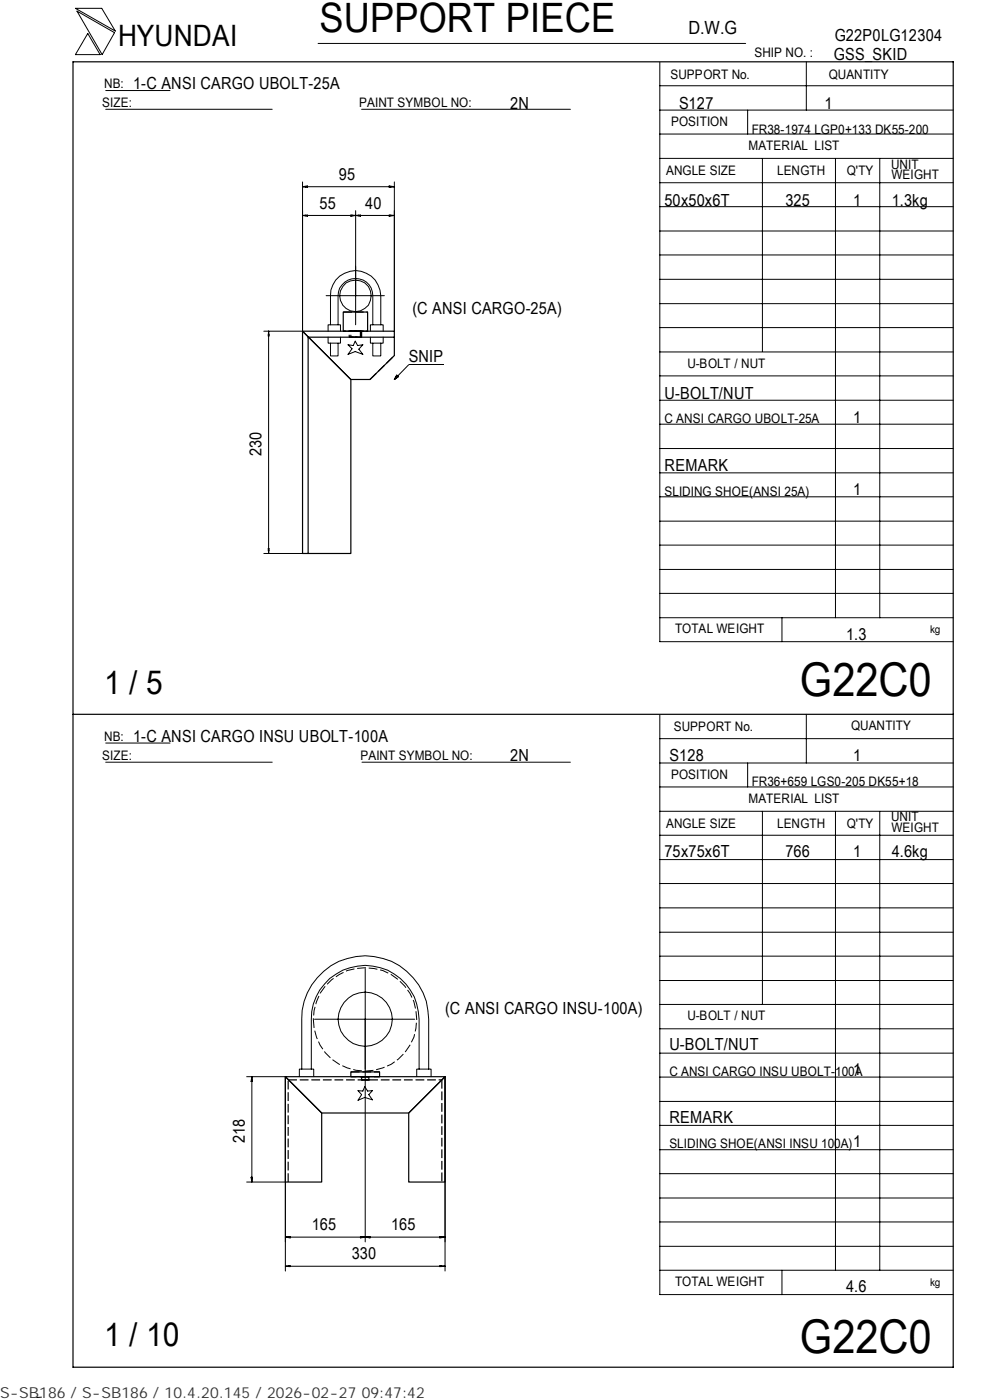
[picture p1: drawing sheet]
<svg xmlns="http://www.w3.org/2000/svg" width="210mm" height="297mm" viewBox="0 0 210 297" stroke-linecap="round" stroke-linejoin="round" font-family="sans-serif">
<g fill="none" stroke="#000" stroke-width=".21">
<path d="M16 1.8h5.6l2.9 4.8zM16.3 2.4l8 4.5-2.6 4.7zM18.6 7.1l2.6 4.5h-5.2zM22.4 19.2h13.7M67.5 9.2h90.6M139.9 18.2h62.3M139.9 13.2v122.9h62.3M171 13.1v10.3M22.4 23.2h35.3M64.2 38.6v31.7h-8.2M64.2 39.6l1-.2v.3zM64.2 39.6h19.4"/>
<path d="M64.8 39.5v.2M76.7 23.2h44.3M82.5 39.4l1.1 .2-1.1 .1zM82.9 39.5v.2M83.6 38.6v31.7M139.9 38.8h62.3M139.9 33.6h62.3M139.9 28.4h62.3M139.9 23.4h62.3M158.6 23.4v5M161.7 33.6v41M177.2 33.7v97.4"/>
<path d="M186.6 33.7v97.4M64.2 45.7l1-.1v.3zM64.8 45.6v.2M74.4 45.6l1 .1-1 .2zM74.7 45.6v.2M75.4 45.7l1-.1v.3zM75.4 44.7v24.2M76.1 45.6v.2M82.5 45.6l1.1 .1-1.1 .2zM82.9 45.6v.2M83.6 45.7h-19.4M139.9 59.3h62.3"/>
<path d="M139.9 54.1h62.3M139.9 49h62.3M139.9 43.8h62.3M56.9 70.9h.2M57 70.3l.1 1h-.2zM57 70.3v47.1M69.2 62.7h12.3M69.6 71.5v1.3h2.6v-1.3M69.6 70.3v-1.4h2.6v1.4M70.1 68.9v-6.2a5.3 5.3 0 0 1 5.3-5.3 5.3 5.3 0 0 1 5.4 5.3v6.2M70.1 72.8v2.7h1.6v-2.7M71.7 68.9v-6.2a3.7 3.7 0 0 1 3.7-3.6 3.7 3.7 0 0 1 3.7 3.6v6.2"/>
<path d="M73.8 73.1l1.1 .2 .4-.9 .6 .9 1.1-.2-.9 1 .9 1.1-1.7-.6-1.5 .6 .9-1.2zM78.6 71.5v1.3h2.7v-1.3M78.6 70.3v-1.4h2.7v1.4M79.1 72.8v2.7h1.7v-2.7M84.1 79.6l.4 .3-.9 .6zM86.7 77.4l-3.1 3.1M86.7 77.3h7.4M139.9 79.7h62.3M139.9 74.7h62.3M139.9 69.5h62.3M139.9 64.4h62.3M139.9 95.2h62.3"/>
<path d="M139.9 90h62.3M139.9 84.9h62.3M56 117.4h8.2M56.9 116.4h.2l-.1 1zM56.9 116.7h.2M139.9 100.3h62.3M139.9 115.6h62.3M139.9 110.6h62.3M139.9 105.4h62.3M139.9 131.1h62.3M139.9 125.9h62.3M139.9 120.8h62.3"/>
<path d="M165.9 131.1v5M22.4 157.6h13.7M139.9 151.7v122.9h62.3M139.9 156.7h62.3M171 151.5v10.4M22.4 161.7h35.3M76.8 161.7h44.2M139.9 177.2h62.3M139.9 172.1h62.3M139.9 167h62.3M139.9 161.9h62.3M158.6 161.9v5.1"/>
<path d="M161.7 172.1v41M177.2 172.2v97.3M186.6 172.2v97.3M139.9 182.4h62.3M139.9 197.8h62.3M139.9 192.6h62.3M139.9 187.4h62.3M66.7 216.2h21.3M77.5 205.5v58M139.9 218.3h62.3M139.9 213.1h62.3M139.9 208h62.3"/>
<path d="M139.9 202.9h62.3M52.3 228.4h8.2v41.3M53.3 229.2h.1M53.4 228.4l.1 1h-.3zM53.4 228.4v22.4M63.5 228.4v-1.6h3v1.6M64 226.8v-10.6a13.5 13.5 0 0 1 13.5-13.4 13.5 13.5 0 0 1 13.4 13.4v10.6M66 226.8v-10.6a11.4 11.4 0 0 1 11.5-11.4 11.4 11.4 0 0 1 11.4 11.4v10.6M75.9 231.4l1.1 .1 .4-1 .6 1 1-.1-.8 .8 .8 1.1-1.6-.5-1.5 .6 .8-1.2zM88.4 228.4v-1.6h3v1.6M94.4 228.4v41.3M139.9 238.7h62.3"/>
<path d="M139.9 233.7h62.3M139.9 228.5h62.3M139.9 223.4h62.3M52.3 250.8h8.2M53.2 249.8h.3l-.1 1zM53.3 250.1h.1M139.9 259.2h62.3M139.9 254.2h62.3M139.9 249h62.3M139.9 243.9h62.3M60.5 268.6h1v.1zM60.5 268.6h33.9"/>
<path d="M60.5 262.5l1-.1v.2zM60.5 262.5h33.9M61.2 268.6v.1M61.2 262.4v.1M76.4 262.4l1.1 .1-1.1 .1zM76.8 262.4v.1M77.5 262.5l1-.1v.2zM78.1 262.4v.1M93.3 262.4l1.1 .1-1.1 .1zM93.3 268.6h1.1l-1.1 .1zM93.6 262.4v.1M93.6 268.6v.1"/>
<path d="M139.9 269.5h62.3M139.9 264.4h62.3M165.9 269.5v5.1M8.8 296.4l-1 .1"/>
<circle cx="75.4" cy="62.8" r="3.3"/>
<circle cx="77.5" cy="216.2" r="5.7"/>
</g>
<path d="M15.5 13.1h186.7v277h-186.7zM72.8 70.3v-4.1h5.2v4.1M83.6 71.5v3.9l-5.1 5.1h-4.1l-10.2-10.2h19.4v1.2h-18.2v45.9h9v-36.9l-10.2-10.2v47.1h1.2M15.5 151.5h186.7M60.5 228.4l7.7 7.7v14.7h-7.7zM60.5 228.4h33.9l-7.7 7.7h-18.5zM74.4 228.4v-1h6.1v1M86.7 236.1l7.7-7.7v22.4h-7.7z" fill="none" stroke="#000" stroke-width=".25"/>
<path d="M74.4 70.3h2M76.4 71.5h-2" fill="none" stroke="#000" stroke-width=".25" stroke-dasharray="1.1 .3" stroke-linecap="butt"/>
<g fill="none" stroke="#000" stroke-width=".25" stroke-dasharray="1.9 .6" stroke-linecap="butt">
<path d="M72.8 66.2h5.2M72.8 70.3h5.2h-5.2M75.4 71.5h-1.3v-1.2h2.6v1.2h-1.3M75.9 70.3h.5v1.2h-2v-1.2h1.5M78.5 80.5l5.1-5.1M61.1 229.1h32.6M74.4 227.4h6.1M74.4 228.4h6.1M76.5 228.4h1.9v.7h-1.9v-.7M78.1 228.4l.1 .7h-1.5v-.7h1.4M80.5 228.4h-6.1M93.7 229.1v21.7"/>
<path d="M61.1 250.8v-21.7"/>
</g>
<path d="M74.1 70.3h2.6M76.7 71.5h-2.6" fill="none" stroke="#000" stroke-width=".25" stroke-dasharray="1.4 .4" stroke-linecap="butt"/>
<path d="M76.7 228.4h1.5M78.2 229.1h-1.5" fill="none" stroke="#000" stroke-width=".25" stroke-dasharray=".8 .3" stroke-linecap="butt"/>
<path d="M76.5 228.4h1.9M78.4 229.1h-1.9" fill="none" stroke="#000" stroke-width=".25" stroke-dasharray="1 .3" stroke-linecap="butt"/>
<path d="M83.7 79.7h.8v.8h-.8z" fill="#000"/>
<path d="M66.5 216.2a11 11 0 0 0 15.8 9.9 11 11 0 0 0 1.7-18.6 11 11 0 0 0-17.4 6.9l-.1 1.8" fill="none" stroke="#000" stroke-width=".21" stroke-dasharray="1.9 .6" stroke-linecap="butt"/>
<g font-size="9.9">
<text x="169.7" y="147.6">G22C0</text>
<text x="169.7" y="286.9">G22C0</text>
</g>
<text font-size="8.6" x="67.7" y="6.9">SUPPORT PIECE</text>
<g font-size="7">
<text x="22.1" y="147.2">1 / 5</text>
<text x="22.1" y="285.6">1 / 10</text>
</g>
<text font-size="6.3" x="25.1" y="9.8">HYUNDAI</text>
<text font-size="3.9" x="146" y="7.3">D.W.G</text>
<g font-size="3.5">
<text x="177" y="8.7">G22P0LG12304</text>
<text x="176.9" y="12.8">GSS_SKID</text>
<text x="28.3" y="19">1-C ANSI CARGO UBOLT-25A</text>
<text x="108.2" y="23.1">2N</text>
<text x="144" y="23.1">S127</text>
<text x="174.8" y="23.1">1</text>
<text x="71.9" y="38.1">95</text>
<text x="67.7" y="44.3">55</text>
<text x="77.5" y="44.3">40</text>
<text x="141" y="43.6">50x50x6T</text>
<text x="166.6" y="43.6">325</text>
<text x="180.9" y="43.6">1</text>
<text x="189.1" y="43.6">1.3kg</text>
<text x="87.5" y="66.7">(C ANSI CARGO-25A)</text>
<text x="86.7" y="76.9">SNIP</text>
<text x="141" y="84.6">U-BOLT/NUT</text>
<text x="180.9" y="89.7">1</text>
<text x="55.5" y="96.8" transform="rotate(-90 55.5 96.8)">230</text>
<text x="141" y="99.9">REMARK</text>
<text x="180.9" y="105.1">1</text>
<text x="179.5" y="135.8">1.3</text>
<text x="28.3" y="157.3">1-C ANSI CARGO INSU UBOLT-100A</text>
<text x="108.2" y="161.4">2N</text>
<text x="142" y="161.4">S128</text>
<text x="180.9" y="161.4">1</text>
<text x="141" y="181.9">75x75x6T</text>
<text x="166.6" y="181.9">766</text>
<text x="180.9" y="181.9">1</text>
<text x="189.1" y="181.9">4.6kg</text>
<text x="94.4" y="215.1">(C ANSI CARGO INSU-100A)</text>
<text x="142" y="222.8">U-BOLT/NUT</text>
<text x="180.9" y="228">1</text>
<text x="142" y="238.3">REMARK</text>
<text x="51.9" y="242.6" transform="rotate(-90 51.9 242.6)">218</text>
<text x="180.9" y="243.3">1</text>
<text x="66.1" y="261">165</text>
<text x="83" y="261">165</text>
<text x="74.6" y="267.1">330</text>
<text x="179.5" y="274.1">4.6</text>
</g>
<text font-size="3.2" fill="#323232" x="0" y="296.6">S-SB186 / S-SB186 / 10.4.20.145 / 2026-02-27 09:47:42</text>
<g font-size="2.8">
<text x="142.2" y="16.8">SUPPORT No.</text>
<text x="160" y="12.2">SHIP NO. :</text>
<text x="175.8" y="16.7">QUANTITY</text>
<text x="21.7" y="22.8">SIZE:</text>
<text x="22.1" y="18.7">NB:</text>
<text x="76.2" y="22.8">PAINT SYMBOL NO:</text>
<text x="142.3" y="26.8">POSITION</text>
<text x="159.4" y="28.4">FR38-1974 LGP0+133 DK55-200</text>
<text x="158.7" y="31.7">MATERIAL LIST</text>
<text x="189" y="35.8">UNIT</text>
<text x="141.3" y="37.2">ANGLE SIZE</text>
<text x="164.8" y="37.1">LENGTH</text>
<text x="179.6" y="37.1">Q'TY</text>
<text x="189.1" y="38">WEIGHT</text>
<text x="145.8" y="78">U-BOLT / NUT</text>
<text x="141" y="89.8">C ANSI CARGO UBOLT-25A</text>
<text x="141" y="105.2">SLIDING SHOE(ANSI 25A)</text>
<text x="143.2" y="134.4">TOTAL WEIGHT</text>
<text x="142.9" y="155">SUPPORT No.</text>
<text x="180.5" y="154.9">QUANTITY</text>
<text x="21.7" y="161.3">SIZE:</text>
<text x="22.1" y="157.1">NB:</text>
<text x="76.5" y="161.2">PAINT SYMBOL NO:</text>
<text x="142.3" y="165.3">POSITION</text>
<text x="159.4" y="166.7">FR36+659 LGS0-205 DK55+18</text>
<text x="158.7" y="170.3">MATERIAL LIST</text>
<text x="141.3" y="175.7">ANGLE SIZE</text>
<text x="164.8" y="175.6">LENGTH</text>
<text x="179.6" y="175.6">Q'TY</text>
<text x="189" y="174.2">UNIT</text>
<text x="189.1" y="176.5">WEIGHT</text>
<text x="145.8" y="216.5">U-BOLT / NUT</text>
<text x="142" y="228.2">C ANSI CARGO INSU UBOLT-100A</text>
<text x="142" y="243.5">SLIDING SHOE(ANSI INSU 100A)</text>
<text x="143.2" y="272.9">TOTAL WEIGHT</text>
</g>
<g font-size="2.3">
<text x="197.3" y="134.3">kg</text>
<text x="197.3" y="272.8">kg</text>
</g>
</svg>
